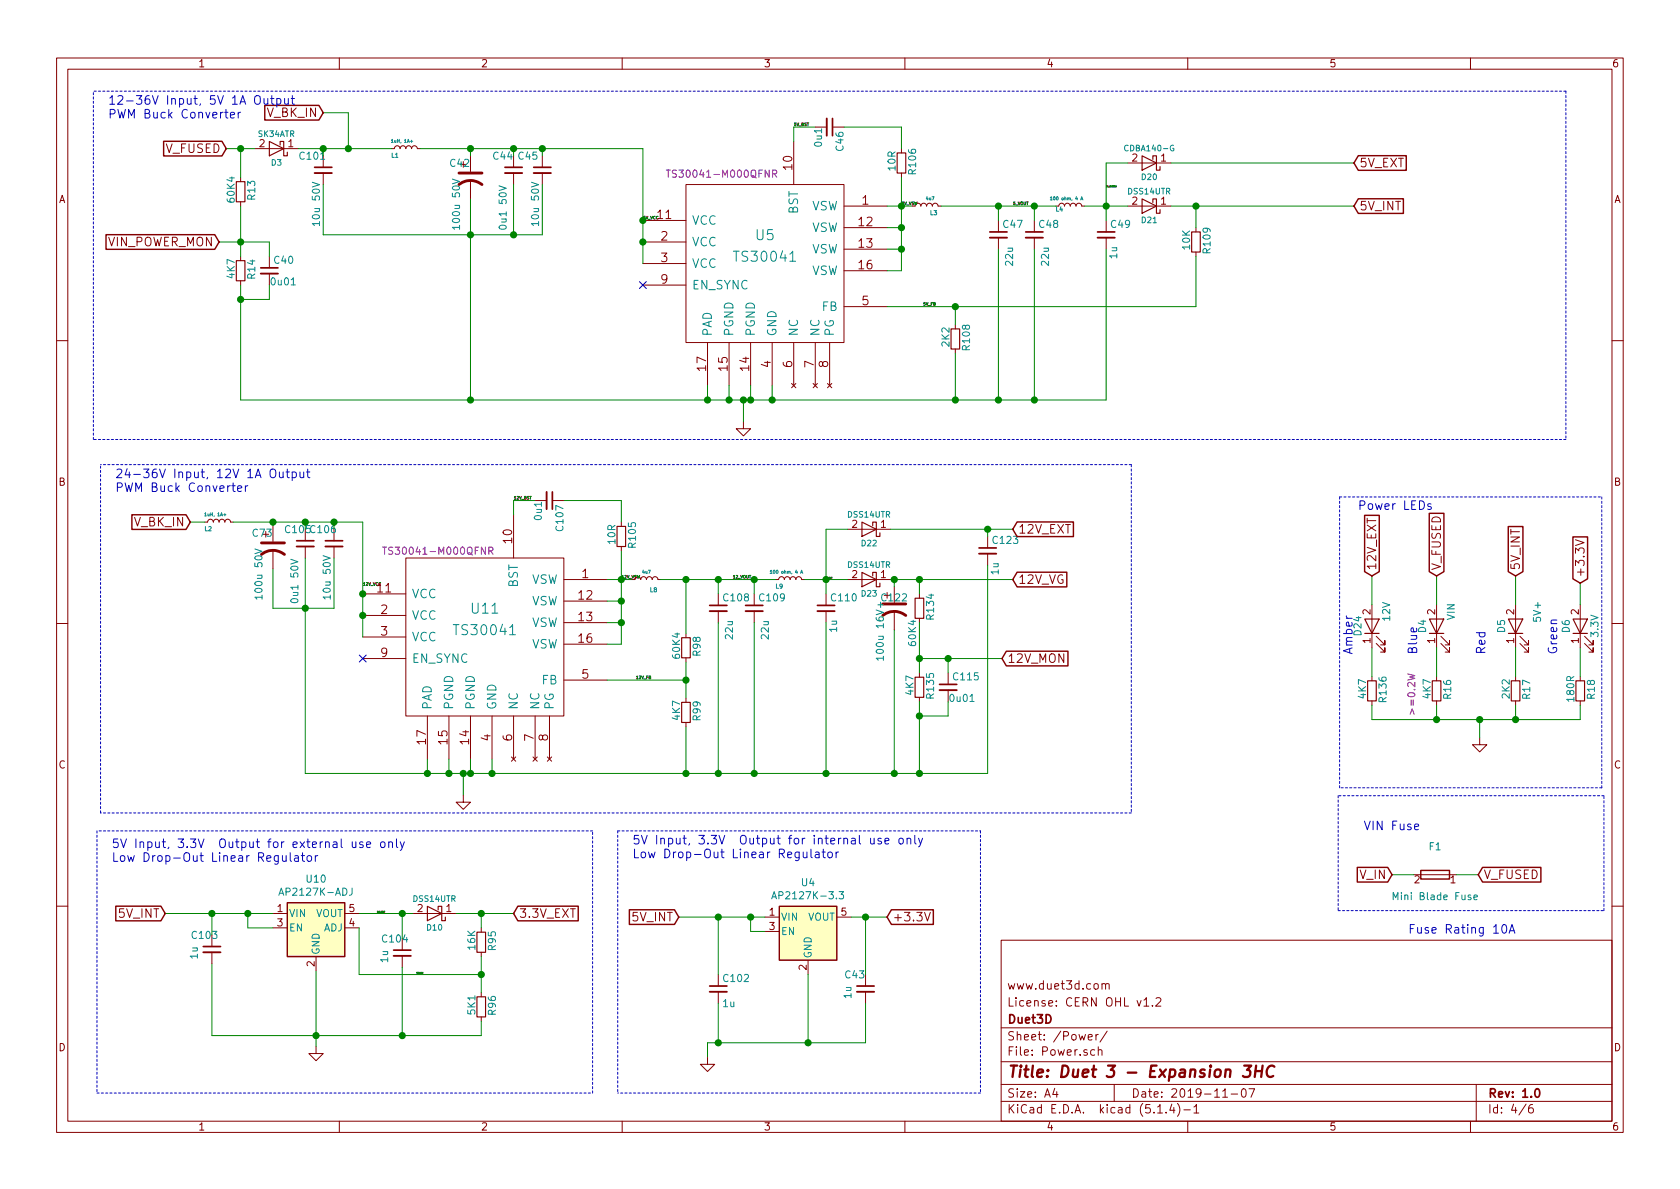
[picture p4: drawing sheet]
EESchema Schematic File Version 4
EELAYER 30 0
EELAYER END
$Descr A4 11693 8268
encoding utf-8
Sheet 4 6
Title "Duet 3 - Expansion 3HC"
Date "2019-11-07"
Rev "1.0"
Comp "Duet3D"
Comment1 "www.duet3d.com"
Comment2 "(c) Duet3D"
Comment3 "See License here https://github.com/Duet3D/Duet3-Expansion-3HC/blob/master/LICENSE"
Comment4 ""
$EndDescr
Text GLabel 10290 6080 2    60   Input ~ 0
V_FUSED
Text GLabel 9690 6080 0    60   Input ~ 0
V_IN
$Comp
L Device:Fuse F1
U 1 1
P 9990 6080
F 0 "F1" V 9793 6080 50  0000 C CNN
F 1 "Mini Blade Fuse" V 10140 6080 50  0000 C CNN
F 2 "complib:MCCQ-122-minibladefuseholder" V 9920 6080 50  0001 C CNN
F 3 "~" H 9990 6080 50  0001 C CNN
F 4 "10A Fuse" H 9990 6080 50  0001 C CNN "Part Number"
	1    9990 6080
	0    1    1    0   
$EndComp
Wire Wire Line
	9690 6080 9840 6080
Wire Wire Line
	10140 6080 10290 6080
Text Notes 9490 5780 0    60   ~ 0
VIN Fuse
$Comp
L Device:LED D6
U 1 1
P 11000 4350
F 0 "D6" H 11000 4450 50  0000 C CNN
F 1 "3.3V" H 11000 4250 50  0000 C CNN
F 2 "LED_SMD:LED_0603_1608Metric" H 11000 4350 60  0001 C CNN
F 3 "" H 11000 4350 60  0001 C CNN
F 4 " " H 11000 4350 50  0001 C CNN "Part Number"
	1    11000 4350
	0    -1   -1   0   
$EndComp
$Comp
L Device:LED D5
U 1 1
P 10550 4350
F 0 "D5" H 10550 4450 50  0000 C CNN
F 1 "5V+" H 10650 4200 50  0000 C CNN
F 2 "LED_SMD:LED_0603_1608Metric" H 10550 4350 60  0001 C CNN
F 3 "" H 10550 4350 60  0001 C CNN
F 4 " " H 10550 4350 50  0001 C CNN "Part Number"
	1    10550 4350
	0    -1   -1   0   
$EndComp
$Comp
L power:GND #PWR038
U 1 1
P 10300 5125
F 0 "#PWR038" H 10300 5125 30  0001 C CNN
F 1 "GND" H 10300 5055 30  0001 C CNN
F 2 "" H 10300 5125 60  0001 C CNN
F 3 "" H 10300 5125 60  0001 C CNN
	1    10300 5125
	1    0    0    -1  
$EndComp
$Comp
L Device:LED D4
U 1 1
P 10000 4350
F 0 "D4" H 10000 4450 50  0000 C CNN
F 1 "VIN" H 10100 4250 50  0000 C CNN
F 2 "LED_SMD:LED_0603_1608Metric" H 10000 4350 60  0001 C CNN
F 3 "" H 10000 4350 60  0001 C CNN
F 4 " " H 10000 4350 50  0001 C CNN "Part Number"
	1    10000 4350
	0    -1   -1   0   
$EndComp
$Comp
L Device:D_Schottky D3
U 1 1
P 1925 1025
F 0 "D3" H 1925 1125 40  0000 C CNN
F 1 "SK34ATR" H 1925 925 40  0000 C CNN
F 2 "Diode_SMD:D_SMA" H 1925 1025 60  0001 C CNN
F 3 "" H 1875 1175 35  0000 C CNN
F 4 "SK34ATR or similar SMA footprint" H 1925 1025 50  0001 C CNN "Part Number"
F 5 " 1A+ 40V+" H 1925 1025 50  0001 C CNN "Rating"
	1    1925 1025
	-1   0    0    1   
$EndComp
Text Notes 4400 5975 0    60   ~ 0
5V Input, 3.3V  Output for internal use only\nLow Drop-Out Linear Regulator
Text GLabel 6175 6375 2    60   Input ~ 0
+3.3V
Text GLabel 4725 6375 0    60   Input ~ 0
5V_INT
$Comp
L power:GND #PWR036
U 1 1
P 4925 7350
F 0 "#PWR036" H 4925 7350 30  0001 C CNN
F 1 "GND" H 4925 7280 30  0001 C CNN
F 2 "" H 4925 7350 60  0001 C CNN
F 3 "" H 4925 7350 60  0001 C CNN
	1    4925 7350
	1    0    0    -1  
$EndComp
Text Notes 9450 3550 0    60   ~ 0
Power LEDs
Text GLabel 11000 4050 1    60   Input ~ 0
+3.3V
Text GLabel 10550 4000 1    60   Input ~ 0
5V_INT
Text Notes 9875 4550 1    60   ~ 0
Blue
Text Notes 10350 4550 1    60   ~ 0
Red
Text Notes 10850 4550 1    60   ~ 0
Green
$Comp
L Device:C_Small C46
U 1 1
P 5775 875
F 0 "C46" H 5800 950 50  0000 L CNN
F 1 "0u1" H 5775 800 50  0000 L CNN
F 2 "Capacitor_SMD:C_0402_1005Metric_Wbry" H 5775 875 60  0001 C CNN
F 3 "~" H 5775 875 60  0000 C CNN
F 4 " " H 5775 875 50  0001 C CNN "Part Number"
	1    5775 875 
	0    1    1    0   
$EndComp
$Comp
L Device:C_Small C47
U 1 1
P 6950 1625
F 0 "C47" H 6975 1700 50  0000 L CNN
F 1 "22u" V 7025 1400 50  0000 L CNN
F 2 "Capacitor_SMD:C_0805_2012Metric" H 6950 1625 60  0001 C CNN
F 3 "" H 6950 1625 60  0001 C CNN
F 4 "GRM21BR61E226ME44L" H 6950 1625 50  0001 C CNN "Part Number"
F 5 "25V" H 6950 1625 50  0001 C CNN "Rating"
	1    6950 1625
	1    0    0    -1  
$EndComp
$Comp
L Device:C_Small C48
U 1 1
P 7200 1625
F 0 "C48" H 7225 1700 50  0000 L CNN
F 1 "22u" V 7275 1400 50  0000 L CNN
F 2 "Capacitor_SMD:C_0805_2012Metric" H 7200 1625 60  0001 C CNN
F 3 "" H 7200 1625 60  0001 C CNN
F 4 "GRM21BR61E226ME44L" H 7200 1625 50  0001 C CNN "Part Number"
F 5 "25V" H 7200 1625 50  0001 C CNN "Rating"
	1    7200 1625
	1    0    0    -1  
$EndComp
$Comp
L Device:R_Small R16
U 1 1
P 10000 4800
F 0 "R16" V 10075 4808 50  0000 C CNN
F 1 "4K7" V 9932 4812 50  0000 C CNN
F 2 "Resistor_SMD:R_0603_1608Metric_Wbry" H 10000 4800 60  0001 C CNN
F 3 "" H 10000 4800 60  0001 C CNN
F 4 " CRGH0603F4K7" H 10000 4800 50  0001 C CNN "Part Number"
F 5 ">=0.2W" V 9825 4775 50  0000 C CNN "Rating"
	1    10000 4800
	1    0    0    -1  
$EndComp
$Comp
L Device:R_Small R17
U 1 1
P 10550 4800
F 0 "R17" V 10625 4808 50  0000 C CNN
F 1 "2K2" V 10482 4812 50  0000 C CNN
F 2 "Resistor_SMD:R_0402_1005Metric_Wbry" H 10550 4800 60  0001 C CNN
F 3 "~" H 10550 4800 60  0000 C CNN
F 4 " " H 10550 4800 50  0001 C CNN "Part Number"
	1    10550 4800
	1    0    0    -1  
$EndComp
$Comp
L Device:R_Small R18
U 1 1
P 11000 4800
F 0 "R18" V 11075 4808 50  0000 C CNN
F 1 "180R" V 10932 4812 50  0000 C CNN
F 2 "Resistor_SMD:R_0402_1005Metric_Wbry" H 11000 4800 60  0001 C CNN
F 3 "~" H 11000 4800 60  0000 C CNN
F 4 " " H 11000 4800 50  0001 C CNN "Part Number"
	1    11000 4800
	1    0    0    -1  
$EndComp
$Comp
L Device:C_Small C45
U 1 1
P 3775 1175
F 0 "C45" H 3600 1275 50  0000 L CNN
F 1 "10u 50V" V 3725 775 50  0000 L CNN
F 2 "Capacitor_SMD:C_1206_3216Metric" H 3775 1175 60  0001 C CNN
F 3 "GRM31CR6YA106KA12L" H 3775 1175 60  0001 C CNN
F 4 " " H 3775 1175 50  0001 C CNN "Part Number"
	1    3775 1175
	1    0    0    -1  
$EndComp
$Comp
L Device:R_Small R13
U 1 1
P 1675 1325
F 0 "R13" V 1750 1333 50  0000 C CNN
F 1 "60K4" V 1607 1337 50  0000 C CNN
F 2 "Resistor_SMD:R_0402_1005Metric_Wbry" H 1675 1325 60  0001 C CNN
F 3 "~" H 1675 1325 60  0000 C CNN
F 4 " " H 1675 1325 50  0001 C CNN "Part Number"
	1    1675 1325
	1    0    0    -1  
$EndComp
$Comp
L Device:R_Small R14
U 1 1
P 1675 1875
F 0 "R14" V 1750 1883 50  0000 C CNN
F 1 "4K7" V 1607 1887 50  0000 C CNN
F 2 "Resistor_SMD:R_0603_1608Metric_Wbry" H 1675 1875 60  0001 C CNN
F 3 "~" H 1675 1875 60  0000 C CNN
F 4 " " H 1675 1875 50  0001 C CNN "Part Number"
	1    1675 1875
	1    0    0    -1  
$EndComp
$Comp
L Device:C_Small C40
U 1 1
P 1875 1875
F 0 "C40" H 1900 1950 50  0000 L CNN
F 1 "0u01" H 1875 1800 50  0000 L CNN
F 2 "Capacitor_SMD:C_0402_1005Metric_Wbry" H 1875 1875 60  0001 C CNN
F 3 "~" H 1875 1875 60  0000 C CNN
F 4 " " H 1875 1875 50  0001 C CNN "Part Number"
	1    1875 1875
	1    0    0    -1  
$EndComp
Wire Wire Line
	4925 7250 4925 7350
Wire Notes Line
	4300 5775 6825 5775
Connection ~ 6025 6375
Connection ~ 5625 7250
Wire Notes Line
	4300 5775 4300 7600
Wire Wire Line
	6025 6375 6025 6775
Wire Notes Line
	6825 5775 6825 7600
Wire Wire Line
	4725 6375 5000 6375
Wire Notes Line
	6825 7600 4300 7600
Wire Wire Line
	5925 6375 6025 6375
Wire Notes Line
	11150 5475 9325 5475
Wire Notes Line
	11150 5475 11150 3450
Wire Notes Line
	9325 5475 9325 3450
Wire Notes Line
	9325 3450 11150 3450
Wire Wire Line
	6025 7250 6025 6975
Wire Wire Line
	10000 4000 10000 4200
Wire Wire Line
	10550 4000 10550 4200
Wire Wire Line
	11000 4050 11000 4200
Wire Wire Line
	10000 5000 10300 5000
Wire Wire Line
	10300 5000 10300 5125
Connection ~ 10300 5000
Connection ~ 10550 5000
Wire Wire Line
	11000 5000 11000 4900
Wire Wire Line
	10550 5000 10550 4900
Wire Wire Line
	10000 5000 10000 4900
$Comp
L Device:L_Small L1
U 1 1
P 2825 1025
F 0 "L1" V 2775 1100 30  0000 C CNN
F 1 "1uH, 1A+" V 2875 1050 22  0000 C CNN
F 2 "Inductor_SMD:L_1008_2512Metric" H 2825 1025 60  0001 C CNN
F 3 "" H 2825 975 35  0001 C CNN
F 4 "MGV2520101R0M-10  or similar 1008 footprint" H 2825 1025 50  0001 C CNN "Part Number"
	1    2825 1025
	0    -1   -1   0   
$EndComp
$Comp
L Device:L_Small L4
U 1 1
P 7450 1425
F 0 "L4" V 7425 1500 30  0000 C CNN
F 1 "100 ohm, 4 A" V 7500 1450 22  0000 C CNN
F 2 "Inductor_SMD:L_0805_2012Metric" H 7450 1425 60  0001 C CNN
F 3 "" H 7450 1425 60  0000 C CNN
F 4 "MPZ2012S101A or similar" H 7450 1425 50  0001 C CNN "Part Number"
	1    7450 1425
	0    -1   -1   0   
$EndComp
Text Notes 750  825  0    60   ~ 0
12-36V Input, 5V 1A Output\nPWM Buck Converter\n
Text GLabel 1575 1025 0    60   Input ~ 0
V_FUSED
Text GLabel 9425 1425 2    60   Input ~ 0
5V_INT
$Comp
L power:GND #PWR037
U 1 1
P 5175 2925
F 0 "#PWR037" H 5175 2925 30  0001 C CNN
F 1 "GND" H 5175 2855 30  0001 C CNN
F 2 "" H 5175 2925 60  0001 C CNN
F 3 "" H 5175 2925 60  0001 C CNN
	1    5175 2925
	1    0    0    -1  
$EndComp
$Comp
L Device:L_Small L3
U 1 1
P 6450 1425
F 0 "L3" V 6400 1475 30  0000 C CNN
F 1 "4u7" V 6500 1450 22  0000 C CNN
F 2 "Inductor_SMD:L_Taiyo-Yuden_NR-50xx" H 6450 1425 60  0001 C CNN
F 3 "" H 6400 1275 35  0001 C CNN
F 4 "NRS5024T4R7MMGJ or similar" H 6450 1425 50  0001 C CNN "Part Number"
	1    6450 1425
	0    1    -1   0   
$EndComp
Wire Notes Line
	10900 625  650  625 
Wire Notes Line
	10900 625  10900 3050
Wire Notes Line
	10900 3050 650  3050
Wire Notes Line
	650  3050 650  625 
Text GLabel 1525 1675 0    60   Input ~ 0
VIN_POWER_MON
Wire Wire Line
	6025 6375 6175 6375
Wire Wire Line
	5625 7250 6025 7250
Wire Wire Line
	10300 5000 10550 5000
Wire Wire Line
	10550 5000 11000 5000
Wire Notes Line
	9315 5530 9315 6330
Wire Notes Line
	9315 6330 11165 6330
Wire Notes Line
	11165 6330 11165 5530
Wire Notes Line
	11165 5530 9315 5530
$Comp
L Device:C_Small C44
U 1 1
P 3575 1175
F 0 "C44" H 3425 1275 50  0000 L CNN
F 1 "0u1 50V" V 3500 750 50  0000 L CNN
F 2 "Capacitor_SMD:C_0603_1608Metric_Wbry" H 3575 1175 60  0001 C CNN
F 3 "e.g EEEFT1V101AP" H 3575 1175 60  0001 C CNN
F 4 " " H 3575 1175 50  0001 C CNN "Part Number"
	1    3575 1175
	1    0    0    -1  
$EndComp
$Comp
L Device:C_Small C49
U 1 1
P 7700 1625
F 0 "C49" H 7725 1700 50  0000 L CNN
F 1 "1u" V 7750 1450 50  0000 L CNN
F 2 "Capacitor_SMD:C_0603_1608Metric_Wbry" H 7700 1625 60  0001 C CNN
F 3 "CL10A105KB8NNNC or equivalent" H 7700 1625 60  0001 C CNN
	1    7700 1625
	1    0    0    -1  
$EndComp
Text GLabel 10000 4000 1    60   Input ~ 0
V_FUSED
$Comp
L Duet3:TS30042 U5
U 1 1
P 5325 1825
F 0 "U5" H 5325 2025 70  0000 C CNN
F 1 "TS30041" H 5325 1875 70  0000 C CNN
F 2 "Package_DFN_QFN:QFN-16-1EP_3x3mm_P0.5mm_EP1.8x1.8mm" H 5325 1825 60  0001 C CNN
F 3 "" H 5325 1825 60  0000 C CNN
F 4 "TS30041-M000QFNR" H 5025 2450 50  0000 C CNN "Part Number"
F 5 "5V 1A" H 5325 1825 50  0001 C CNN "Rating"
	1    5325 1825
	1    0    0    -1  
$EndComp
Wire Wire Line
	5525 975  5525 875 
Wire Wire Line
	5525 875  5675 875 
Wire Wire Line
	6175 1875 6275 1875
Wire Wire Line
	6275 1875 6275 1725
Wire Wire Line
	6275 1425 6175 1425
Wire Wire Line
	6175 1575 6275 1575
Connection ~ 6275 1575
Wire Wire Line
	6275 1575 6275 1425
Wire Wire Line
	6175 1725 6275 1725
Connection ~ 6275 1725
Wire Wire Line
	6275 1725 6275 1575
Wire Wire Line
	6275 875  5875 875 
Connection ~ 6275 1425
Wire Wire Line
	6350 1425 6275 1425
Wire Wire Line
	6950 1525 6950 1425
Connection ~ 6950 1425
Wire Wire Line
	7200 1525 7200 1425
Connection ~ 7200 1425
Wire Wire Line
	7200 1425 6950 1425
Wire Wire Line
	5375 2675 5375 2775
Wire Wire Line
	5375 2775 6650 2775
Wire Wire Line
	6950 1725 6950 2775
Wire Wire Line
	6950 2775 7200 2775
Wire Wire Line
	7200 2775 7200 1725
Connection ~ 6950 2775
Wire Wire Line
	7200 2775 7700 2775
Wire Wire Line
	7700 2775 7700 1725
Connection ~ 7200 2775
Wire Wire Line
	7700 1525 7700 1425
Wire Wire Line
	7700 1425 7550 1425
Wire Wire Line
	5375 2775 5225 2775
Wire Wire Line
	5225 2775 5225 2675
Connection ~ 5375 2775
Wire Wire Line
	5225 2775 5175 2775
Wire Wire Line
	5075 2775 5075 2675
Connection ~ 5225 2775
Wire Wire Line
	5075 2775 4925 2775
Wire Wire Line
	4925 2775 4925 2675
Connection ~ 5075 2775
Connection ~ 4925 2775
Wire Wire Line
	5175 2925 5175 2775
Connection ~ 5175 2775
Wire Wire Line
	5175 2775 5075 2775
Wire Wire Line
	4475 1825 4475 1675
Wire Wire Line
	4475 1675 4475 1525
Connection ~ 4475 1675
Wire Wire Line
	4475 1525 4475 1025
Connection ~ 4475 1525
Wire Wire Line
	3775 1075 3775 1025
Wire Wire Line
	3775 1025 3575 1025
Wire Wire Line
	3575 1075 3575 1025
Connection ~ 3575 1025
Wire Wire Line
	3575 1025 3275 1025
Wire Wire Line
	3775 1275 3775 1625
Wire Wire Line
	3775 1625 3575 1625
Wire Wire Line
	3275 1625 3275 2775
Wire Wire Line
	3575 1275 3575 1625
Connection ~ 3575 1625
Wire Wire Line
	3575 1625 3275 1625
Wire Wire Line
	1575 1025 1675 1025
Connection ~ 1675 1025
Wire Wire Line
	2250 1075 2250 1025
Connection ~ 2250 1025
Wire Wire Line
	2250 1025 2425 1025
Connection ~ 3275 1625
Wire Wire Line
	2250 1275 2250 1625
Wire Wire Line
	2250 1625 3275 1625
Wire Wire Line
	1675 1675 1875 1675
Wire Wire Line
	1875 1675 1875 1775
Connection ~ 1675 1675
Wire Wire Line
	1875 1975 1875 2075
Wire Wire Line
	1875 2075 1675 2075
Wire Wire Line
	1675 2075 1675 2775
Wire Wire Line
	1675 2775 3275 2775
Connection ~ 3275 2775
Wire Wire Line
	1675 1675 1525 1675
Text Notes 9800 6500 0    60   ~ 0
Fuse Rating 10A\n
Wire Wire Line
	7200 1425 7350 1425
Text Label 6275 1425 0    20   ~ 0
5V_VSW
Text Label 7050 1425 0    20   ~ 0
5_VOUT
Text Label 4475 1525 0    20   ~ 0
5V_VCC
Text Label 5525 875  0    20   ~ 0
5V_BST
$Comp
L Device:C_Small C101
U 1 1
P 2250 1175
F 0 "C101" H 2075 1275 50  0000 L CNN
F 1 "10u 50V" V 2200 775 50  0000 L CNN
F 2 "Capacitor_SMD:C_1206_3216Metric" H 2250 1175 60  0001 C CNN
F 3 "GRM31CR6YA106KA12L" H 2250 1175 60  0001 C CNN
F 4 " " H 2250 1175 50  0001 C CNN "Part Number"
	1    2250 1175
	1    0    0    -1  
$EndComp
$Comp
L Device:CP1 C42
U 1 1
P 3275 1225
F 0 "C42" H 3125 1325 50  0000 L CNN
F 1 "100u 50V" V 3175 850 50  0000 L CNN
F 2 "Capacitor_SMD:CP_Elec_6.3x7.7" H 3275 1225 60  0001 C CNN
F 3 "" H 3275 1225 60  0000 C CNN
F 4 " " H 3275 1225 50  0001 C CNN "Part Number"
	1    3275 1225
	1    0    0    -1  
$EndComp
Wire Wire Line
	3275 1075 3275 1025
Connection ~ 3275 1025
Wire Wire Line
	3275 1025 2925 1025
$Comp
L Regulator_Linear:AP2127K-ADJ U10
U 1 1
P 2200 6450
F 0 "U10" H 2200 6792 50  0000 C CNN
F 1 "AP2127K-ADJ" H 2200 6701 50  0000 C CNN
F 2 "Package_TO_SOT_SMD:SOT-23-5" H 2200 6775 50  0001 C CNN
F 3 "https://www.diodes.com/assets/Datasheets/AP2127.pdf" H 2200 6550 50  0001 C CNN
F 4 "AP2127K-ADJ" H 2200 6450 50  0001 C CNN "Part Number"
	1    2200 6450
	1    0    0    -1  
$EndComp
Text GLabel 1150 6350 0    60   Input ~ 0
5V_INT
$Comp
L Device:C_Small C103
U 1 1
P 1475 6600
F 0 "C103" H 1325 6700 50  0000 L CNN
F 1 "1u" V 1350 6525 50  0000 L CNN
F 2 "Capacitor_SMD:C_0603_1608Metric_Wbry" H 1475 6600 60  0001 C CNN
F 3 "" H 1475 6600 60  0001 C CNN
F 4 "CL10A105KB8NNNC or equivalent" H 1475 6600 50  0001 C CNN "Part Number"
F 5 "16V or greater" H 1475 6600 50  0001 C CNN "Rating"
	1    1475 6600
	1    0    0    -1  
$EndComp
$Comp
L power:GND #PWR076
U 1 1
P 2200 7275
F 0 "#PWR076" H 2200 7275 30  0001 C CNN
F 1 "GND" H 2200 7205 30  0001 C CNN
F 2 "" H 2200 7275 60  0001 C CNN
F 3 "" H 2200 7275 60  0001 C CNN
	1    2200 7275
	1    0    0    -1  
$EndComp
Wire Wire Line
	2200 7275 2200 7200
$Comp
L Device:C_Small C104
U 1 1
P 2800 6625
F 0 "C104" H 2650 6725 50  0000 L CNN
F 1 "1u" V 2675 6550 50  0000 L CNN
F 2 "Capacitor_SMD:C_0603_1608Metric_Wbry" H 2800 6625 60  0001 C CNN
F 3 "" H 2800 6625 60  0001 C CNN
F 4 "CL10A105KB8NNNC or equivalent" H 2800 6625 50  0001 C CNN "Part Number"
F 5 "16V or greater" H 2800 6625 50  0001 C CNN "Rating"
	1    2800 6625
	1    0    0    -1  
$EndComp
Wire Wire Line
	2800 6725 2800 7200
Connection ~ 2200 7200
Wire Wire Line
	2200 7200 2200 6750
Wire Wire Line
	1475 6700 1475 7200
Wire Wire Line
	1475 7200 2200 7200
Wire Wire Line
	1475 6500 1475 6350
Wire Wire Line
	1475 6350 1725 6350
Wire Wire Line
	1475 6350 1150 6350
Connection ~ 1475 6350
Wire Wire Line
	1900 6450 1725 6450
Wire Wire Line
	1725 6450 1725 6350
Connection ~ 1725 6350
Wire Wire Line
	1725 6350 1900 6350
Wire Wire Line
	2075 1025 2250 1025
Wire Wire Line
	2500 6350 2800 6350
Wire Wire Line
	2800 6350 2800 6525
Wire Wire Line
	2875 6350 2800 6350
Connection ~ 2800 6350
$Comp
L Device:R_Small R95
U 1 1
P 3350 6550
F 0 "R95" V 3425 6558 50  0000 C CNN
F 1 "16K" V 3282 6562 50  0000 C CNN
F 2 "Resistor_SMD:R_0402_1005Metric_Wbry" H 3350 6550 60  0001 C CNN
F 3 "~" H 3350 6550 60  0000 C CNN
F 4 " " H 3350 6550 50  0001 C CNN "Part Number"
	1    3350 6550
	1    0    0    -1  
$EndComp
$Comp
L Device:R_Small R96
U 1 1
P 3350 7000
F 0 "R96" V 3425 7008 50  0000 C CNN
F 1 "5K1" V 3282 7012 50  0000 C CNN
F 2 "Resistor_SMD:R_0402_1005Metric_Wbry" H 3350 7000 60  0001 C CNN
F 3 "~" H 3350 7000 60  0000 C CNN
F 4 " " H 3350 7000 50  0001 C CNN "Part Number"
	1    3350 7000
	1    0    0    -1  
$EndComp
Wire Wire Line
	3350 7200 2800 7200
Connection ~ 2800 7200
Wire Wire Line
	2200 7200 2800 7200
Wire Wire Line
	2500 6450 2500 6775
Wire Wire Line
	2500 6775 3350 6775
Connection ~ 3350 6775
Text GLabel 3575 6350 2    60   Input ~ 0
3.3V_EXT
$Comp
L Device:C_Small C102
U 1 1
P 5000 6875
F 0 "C102" H 5025 6950 50  0000 L CNN
F 1 "1u" H 5025 6775 50  0000 L CNN
F 2 "Capacitor_SMD:C_0603_1608Metric_Wbry" H 5000 6875 60  0001 C CNN
F 3 "" H 5000 6875 60  0001 C CNN
F 4 "CL10A105KB8NNNC or equivalent" H 5000 6875 50  0001 C CNN "Part Number"
F 5 "16V or higher" H 5000 6875 50  0001 C CNN "Rating"
	1    5000 6875
	1    0    0    -1  
$EndComp
Connection ~ 5000 6375
Wire Wire Line
	5000 6375 5225 6375
Wire Wire Line
	5000 6375 5000 6775
Wire Wire Line
	5000 6975 5000 7250
Connection ~ 5000 7250
Wire Notes Line
	675  5775 675  7600
Wire Notes Line
	675  7600 4125 7600
Wire Notes Line
	4125 7600 4125 5775
Wire Notes Line
	4125 5775 675  5775
Text Notes 775  6000 0    60   ~ 0
5V Input, 3.3V  Output for external use only\nLow Drop-Out Linear Regulator
Text GLabel 9425 1125 2    60   Input ~ 0
5V_EXT
$Comp
L Device:D_Schottky D20
U 1 1
P 8000 1125
F 0 "D20" H 8000 1225 40  0000 C CNN
F 1 "CDBA140-G" H 8000 1025 40  0000 C CNN
F 2 "Diode_SMD:D_SMA" H 8000 1125 60  0001 C CNN
F 3 "https://www.digikey.co.uk/product-detail/en/comchip-technology/CDBA140-G/641-1015-2-ND/1121047" H 7950 1275 35  0001 C CNN
F 4 " CDBA140-G or similar SMA footprint e.g.SK34ATR " H 8000 1125 50  0001 C CNN "Part Number"
F 5 " 1A+ 40V+" H 8000 1125 50  0001 C CNN "Rating"
	1    8000 1125
	-1   0    0    1   
$EndComp
$Comp
L Device:D_Schottky D21
U 1 1
P 8000 1425
F 0 "D21" H 8000 1525 40  0000 C CNN
F 1 "DSS14UTR" H 8000 1325 40  0000 C CNN
F 2 "Diode_SMD:D_SOD-123F" H 8000 1425 60  0001 C CNN
F 3 "https://www.digikey.co.uk/product-detail/en/smc-diode-solutions/DSS14UTR/1655-1927-2-ND/8341859" H 7950 1575 35  0001 C CNN
F 4 "DSS14UTR or RB162MM-40TR or similar" H 8000 1425 50  0001 C CNN "Part Number"
F 5 " 1A,40V" H 8000 1425 50  0001 C CNN "Rating"
	1    8000 1425
	-1   0    0    1   
$EndComp
Wire Wire Line
	7700 1425 7850 1425
Connection ~ 7700 1425
Wire Wire Line
	7700 1425 7700 1125
Wire Wire Line
	7700 1125 7850 1125
Wire Wire Line
	9425 1425 8325 1425
Text Label 2900 6775 0    8    ~ 0
3.3_ADJ
Text Label 2625 6350 0    8    ~ 0
3.3_VOUT
Text Label 7700 1300 0    8    ~ 0
5V_COMMON
Wire Wire Line
	1675 1025 1775 1025
$Comp
L Device:C_Small C107
U 1 1
P 3825 3475
F 0 "C107" H 3850 3550 50  0000 L CNN
F 1 "0u1" H 3825 3400 50  0000 L CNN
F 2 "Capacitor_SMD:C_0402_1005Metric_Wbry" H 3825 3475 60  0001 C CNN
F 3 "~" H 3825 3475 60  0000 C CNN
F 4 " " H 3825 3475 50  0001 C CNN "Part Number"
	1    3825 3475
	0    1    1    0   
$EndComp
$Comp
L Device:C_Small C106
U 1 1
P 2325 3775
F 0 "C106" H 2150 3875 50  0000 L CNN
F 1 "10u 50V" V 2275 3375 50  0000 L CNN
F 2 "Capacitor_SMD:C_1206_3216Metric" H 2325 3775 60  0001 C CNN
F 3 "GRM31CR6YA106KA12L" H 2325 3775 60  0001 C CNN
F 4 " " H 2325 3775 50  0001 C CNN "Part Number"
	1    2325 3775
	1    0    0    -1  
$EndComp
$Comp
L Device:L_Small L9
U 1 1
P 5500 4025
F 0 "L9" V 5450 4100 30  0000 C CNN
F 1 "100 ohm, 4 A" V 5550 4050 22  0000 C CNN
F 2 "Inductor_SMD:L_0805_2012Metric" H 5500 4025 60  0001 C CNN
F 3 "" H 5500 4025 60  0000 C CNN
F 4 "MPZ2012S101A or similar" H 5500 4025 50  0001 C CNN "Part Number"
	1    5500 4025
	0    -1   -1   0   
$EndComp
Text Notes 800  3425 0    60   ~ 0
24-36V Input, 12V 1A Output\nPWM Buck Converter\n
Text GLabel 7050 3675 2    60   Input ~ 0
12V_EXT
$Comp
L power:GND #PWR078
U 1 1
P 3225 5525
F 0 "#PWR078" H 3225 5525 30  0001 C CNN
F 1 "GND" H 3225 5455 30  0001 C CNN
F 2 "" H 3225 5525 60  0001 C CNN
F 3 "" H 3225 5525 60  0001 C CNN
	1    3225 5525
	1    0    0    -1  
$EndComp
$Comp
L Device:L_Small L8
U 1 1
P 4500 4025
F 0 "L8" V 4425 4075 30  0000 C CNN
F 1 "4u7" V 4550 4025 22  0000 C CNN
F 2 "Inductor_SMD:L_Taiyo-Yuden_NR-50xx" H 4500 4025 60  0001 C CNN
F 3 "" H 4450 3875 35  0001 C CNN
F 4 "NRS5024T4R7MMGJ or similar" H 4500 4025 50  0001 C CNN "Part Number"
	1    4500 4025
	0    1    -1   0   
$EndComp
Wire Notes Line
	7875 3225 700  3225
Wire Notes Line
	7875 3225 7875 5650
Wire Notes Line
	7875 5650 700  5650
Wire Notes Line
	700  5650 700  3225
$Comp
L Device:C_Small C105
U 1 1
P 2125 3775
F 0 "C105" H 1975 3875 50  0000 L CNN
F 1 "0u1 50V" V 2050 3350 50  0000 L CNN
F 2 "Capacitor_SMD:C_0603_1608Metric_Wbry" H 2125 3775 60  0001 C CNN
F 3 "e.g EEEFT1V101AP" H 2125 3775 60  0001 C CNN
F 4 " " H 2125 3775 50  0001 C CNN "Part Number"
	1    2125 3775
	1    0    0    -1  
$EndComp
$Comp
L Device:C_Small C110
U 1 1
P 5750 4225
F 0 "C110" H 5775 4300 50  0000 L CNN
F 1 "1u" V 5800 4050 50  0000 L CNN
F 2 "Capacitor_SMD:C_0603_1608Metric_Wbry" H 5750 4225 60  0001 C CNN
F 3 "GRM31CR6YA106KA12L" H 5750 4225 60  0001 C CNN
F 4 "CL10A105KB8NNNC or equivalent" H 5750 4225 50  0001 C CNN "Part Number"
F 5 "35V +" H 5750 4225 50  0001 C CNN "Rating"
	1    5750 4225
	1    0    0    -1  
$EndComp
$Comp
L Duet3:TS30042 U11
U 1 1
P 3375 4425
F 0 "U11" H 3375 4625 70  0000 C CNN
F 1 "TS30041" H 3375 4475 70  0000 C CNN
F 2 "Package_DFN_QFN:QFN-16-1EP_3x3mm_P0.5mm_EP1.8x1.8mm" H 3375 4425 60  0001 C CNN
F 3 "" H 3375 4425 60  0000 C CNN
F 4 "TS30041-M000QFNR" H 3050 5025 50  0000 C CNN "Part Number"
F 5 "Adj (set to 12V) 1A" H 3375 4425 50  0001 C CNN "Rating"
	1    3375 4425
	1    0    0    -1  
$EndComp
Wire Wire Line
	3575 3575 3575 3475
Wire Wire Line
	3575 3475 3725 3475
Wire Wire Line
	4225 4475 4325 4475
Wire Wire Line
	4325 4475 4325 4325
Wire Wire Line
	4325 4025 4225 4025
Wire Wire Line
	4225 4175 4325 4175
Connection ~ 4325 4175
Wire Wire Line
	4325 4175 4325 4025
Wire Wire Line
	4225 4325 4325 4325
Connection ~ 4325 4325
Wire Wire Line
	4325 4325 4325 4175
Wire Wire Line
	4325 3475 3925 3475
Connection ~ 4325 4025
Wire Wire Line
	4400 4025 4325 4025
Wire Wire Line
	5000 4125 5000 4025
Connection ~ 5000 4025
Wire Wire Line
	5250 4125 5250 4025
Connection ~ 5250 4025
Wire Wire Line
	5250 4025 5000 4025
Wire Wire Line
	3425 5275 3425 5375
Wire Wire Line
	3425 5375 4775 5375
Wire Wire Line
	5000 4325 5000 5375
Wire Wire Line
	5000 5375 5250 5375
Wire Wire Line
	5250 5375 5250 4325
Connection ~ 5000 5375
Wire Wire Line
	5250 5375 5750 5375
Wire Wire Line
	5750 5375 5750 4325
Connection ~ 5250 5375
Wire Wire Line
	5750 4125 5750 4025
Wire Wire Line
	5750 4025 5600 4025
Wire Wire Line
	3425 5375 3275 5375
Wire Wire Line
	3275 5375 3275 5275
Connection ~ 3425 5375
Wire Wire Line
	3275 5375 3225 5375
Wire Wire Line
	3125 5375 3125 5275
Connection ~ 3275 5375
Wire Wire Line
	3125 5375 2975 5375
Wire Wire Line
	2975 5375 2975 5275
Connection ~ 3125 5375
Connection ~ 2975 5375
Wire Wire Line
	3225 5525 3225 5375
Connection ~ 3225 5375
Wire Wire Line
	3225 5375 3125 5375
Wire Wire Line
	2325 3675 2325 3625
Wire Wire Line
	2325 3625 2125 3625
Wire Wire Line
	2125 3675 2125 3625
Wire Wire Line
	2325 3875 2325 4225
Wire Wire Line
	2325 4225 2125 4225
Wire Wire Line
	2125 3875 2125 4225
Wire Wire Line
	5250 4025 5400 4025
Text Label 4325 4025 0    20   ~ 0
12V_VSW
Text Label 5100 4025 0    20   ~ 0
12_VOUT
Text Label 3575 3475 0    20   ~ 0
12V_BST
Wire Wire Line
	5750 4025 5900 4025
Connection ~ 5750 4025
Wire Wire Line
	7050 3675 6875 3675
Wire Wire Line
	4600 4025 4775 4025
Text GLabel 2250 775  0    60   Input ~ 0
V_BK_IN
Wire Wire Line
	2250 775  2425 775 
Wire Wire Line
	2425 775  2425 1025
Text GLabel 1325 3625 0    60   Input ~ 0
V_BK_IN
Wire Wire Line
	2125 3625 1900 3625
Connection ~ 2125 3625
Connection ~ 2125 4225
Wire Wire Line
	2125 5375 2975 5375
$Comp
L Device:R_Small R98
U 1 1
P 4775 4500
F 0 "R98" V 4850 4508 50  0000 C CNN
F 1 "60K4" V 4707 4512 50  0000 C CNN
F 2 "Resistor_SMD:R_0402_1005Metric_Wbry" H 4775 4500 60  0001 C CNN
F 3 "~" H 4775 4500 60  0000 C CNN
F 4 " " H 4775 4500 50  0001 C CNN "Part Number"
	1    4775 4500
	1    0    0    -1  
$EndComp
$Comp
L Device:R_Small R99
U 1 1
P 4775 4950
F 0 "R99" V 4850 4958 50  0000 C CNN
F 1 "4K7" V 4707 4962 50  0000 C CNN
F 2 "Resistor_SMD:R_0603_1608Metric_Wbry" H 4775 4950 60  0001 C CNN
F 3 "~" H 4775 4950 60  0000 C CNN
F 4 " " H 4775 4950 50  0001 C CNN "Part Number"
	1    4775 4950
	1    0    0    -1  
$EndComp
Wire Wire Line
	4225 4725 4775 4725
Connection ~ 4775 4725
Connection ~ 4775 4025
Wire Wire Line
	4775 4025 5000 4025
Connection ~ 4775 5375
Wire Wire Line
	4775 5375 5000 5375
$Comp
L Device:C_Small C108
U 1 1
P 5000 4225
F 0 "C108" H 5025 4300 50  0000 L CNN
F 1 "22u" V 5075 4000 50  0000 L CNN
F 2 "Capacitor_SMD:C_0805_2012Metric" H 5000 4225 60  0001 C CNN
F 3 "" H 5000 4225 60  0001 C CNN
F 4 "GRM21BR61E226ME44L" H 5000 4225 50  0001 C CNN "Part Number"
F 5 "25V" H 5000 4225 50  0001 C CNN "Rating"
	1    5000 4225
	1    0    0    -1  
$EndComp
$Comp
L Device:C_Small C109
U 1 1
P 5250 4225
F 0 "C109" H 5275 4300 50  0000 L CNN
F 1 "22u" V 5325 4000 50  0000 L CNN
F 2 "Capacitor_SMD:C_0805_2012Metric" H 5250 4225 60  0001 C CNN
F 3 "" H 5250 4225 60  0001 C CNN
F 4 "GRM21BR61E226ME44L" H 5250 4225 50  0001 C CNN "Part Number"
F 5 "25V" H 5250 4225 50  0001 C CNN "Rating"
	1    5250 4225
	1    0    0    -1  
$EndComp
Text Label 2525 4075 0    20   ~ 0
12V_VCC
Text Label 4425 4725 0    20   ~ 0
12V_FB
Wire Wire Line
	2525 3625 2525 4125
Connection ~ 2525 4125
Wire Wire Line
	2525 4125 2525 4275
Text Label 5750 4025 0    8    ~ 0
L9_OUT
$Comp
L Regulator_Linear:AP2127K-3.3 U4
U 1 1
P 5625 6475
F 0 "U4" H 5625 6817 50  0000 C CNN
F 1 "AP2127K-3.3" H 5625 6726 50  0000 C CNN
F 2 "Package_TO_SOT_SMD:SOT-23-5" H 5625 6800 50  0001 C CNN
F 3 "https://www.diodes.com/assets/Datasheets/AP2127.pdf" H 5625 6575 50  0001 C CNN
F 4 "AP2127K-3.3TRG1" H 5625 6475 50  0001 C CNN "Part Number"
	1    5625 6475
	1    0    0    -1  
$EndComp
Wire Wire Line
	5225 6375 5225 6475
Wire Wire Line
	5225 6475 5325 6475
Connection ~ 5225 6375
Wire Wire Line
	5225 6375 5325 6375
Wire Wire Line
	5000 7250 5625 7250
Wire Wire Line
	4975 7250 5000 7250
Wire Wire Line
	5625 6775 5625 7250
Wire Wire Line
	4925 7250 5000 7250
$Comp
L Device:C_Small C43
U 1 1
P 6025 6875
F 0 "C43" H 5875 6975 50  0000 L CNN
F 1 "1u" V 5900 6800 50  0000 L CNN
F 2 "Capacitor_SMD:C_0603_1608Metric_Wbry" H 6025 6875 60  0001 C CNN
F 3 "" H 6025 6875 60  0001 C CNN
F 4 "CL10A105KB8NNNC or equivalent" H 6025 6875 50  0001 C CNN "Part Number"
F 5 "16V or greater" H 6025 6875 50  0001 C CNN "Rating"
	1    6025 6875
	1    0    0    -1  
$EndComp
$Comp
L Device:R_Small R108
U 1 1
P 6650 2350
F 0 "R108" V 6725 2358 50  0000 C CNN
F 1 "2K2" V 6582 2362 50  0000 C CNN
F 2 "Resistor_SMD:R_0402_1005Metric_Wbry" H 6650 2350 60  0001 C CNN
F 3 "~" H 6650 2350 60  0000 C CNN
F 4 " " H 6650 2350 50  0001 C CNN "Part Number"
	1    6650 2350
	1    0    0    -1  
$EndComp
Connection ~ 6650 2775
Wire Wire Line
	6650 2775 6950 2775
$Comp
L Device:R_Small R109
U 1 1
P 8325 1675
F 0 "R109" V 8400 1683 50  0000 C CNN
F 1 "10K" V 8257 1687 50  0000 C CNN
F 2 "Resistor_SMD:R_0402_1005Metric_Wbry" H 8325 1675 60  0001 C CNN
F 3 "~" H 8325 1675 60  0000 C CNN
F 4 " " H 8325 1675 50  0001 C CNN "Part Number"
	1    8325 1675
	1    0    0    -1  
$EndComp
Connection ~ 8325 1425
Wire Wire Line
	8325 1425 8150 1425
$Comp
L Device:R_Small R106
U 1 1
P 6275 1125
F 0 "R106" V 6350 1133 50  0000 C CNN
F 1 "10R" V 6207 1137 50  0000 C CNN
F 2 "Resistor_SMD:R_0402_1005Metric_Wbry" H 6275 1125 60  0001 C CNN
F 3 "~" H 6275 1125 60  0000 C CNN
F 4 "0.1W+" H 6275 1125 50  0001 C CNN "Rating"
F 5 " " H 6275 1125 50  0001 C CNN "Part Number"
	1    6275 1125
	1    0    0    -1  
$EndComp
$Comp
L Device:R_Small R105
U 1 1
P 4325 3725
F 0 "R105" V 4400 3733 50  0000 C CNN
F 1 "10R" V 4257 3737 50  0000 C CNN
F 2 "Resistor_SMD:R_0402_1005Metric_Wbry" H 4325 3725 60  0001 C CNN
F 3 "~" H 4325 3725 60  0000 C CNN
F 4 "0.1W+" H 4325 3725 50  0001 C CNN "Rating"
F 5 " " H 4325 3725 50  0001 C CNN "Part Number"
	1    4325 3725
	1    0    0    -1  
$EndComp
Text Label 6425 2125 0    20   ~ 0
5V_FB
Wire Wire Line
	6550 1425 6950 1425
Wire Wire Line
	6175 2125 6650 2125
Wire Wire Line
	8150 1125 9425 1125
Connection ~ 6650 2125
Wire Wire Line
	6650 2125 8325 2125
Text GLabel 6975 4575 2    60   Input ~ 0
12V_MON
Text GLabel 7050 4025 2    60   Input ~ 0
12V_VG
Wire Wire Line
	5750 4025 5750 3675
Wire Wire Line
	5750 3675 5900 3675
$Comp
L Device:R_Small R134
U 1 1
P 6400 4225
F 0 "R134" V 6475 4233 50  0000 C CNN
F 1 "60K4" V 6350 4050 50  0000 C CNN
F 2 "Resistor_SMD:R_0402_1005Metric_Wbry" H 6400 4225 60  0001 C CNN
F 3 "~" H 6400 4225 60  0000 C CNN
F 4 " " H 6400 4225 50  0001 C CNN "Part Number"
	1    6400 4225
	1    0    0    -1  
$EndComp
$Comp
L Device:R_Small R135
U 1 1
P 6400 4775
F 0 "R135" V 6475 4783 50  0000 C CNN
F 1 "4K7" V 6332 4787 50  0000 C CNN
F 2 "Resistor_SMD:R_0603_1608Metric_Wbry" H 6400 4775 60  0001 C CNN
F 3 "~" H 6400 4775 60  0000 C CNN
F 4 " " H 6400 4775 50  0001 C CNN "Part Number"
	1    6400 4775
	1    0    0    -1  
$EndComp
$Comp
L Device:C_Small C115
U 1 1
P 6600 4775
F 0 "C115" H 6625 4850 50  0000 L CNN
F 1 "0u01" H 6600 4700 50  0000 L CNN
F 2 "Capacitor_SMD:C_0402_1005Metric_Wbry" H 6600 4775 60  0001 C CNN
F 3 "~" H 6600 4775 60  0000 C CNN
F 4 " " H 6600 4775 50  0001 C CNN "Part Number"
	1    6600 4775
	1    0    0    -1  
$EndComp
Wire Wire Line
	6400 4575 6600 4575
Wire Wire Line
	6600 4575 6600 4675
Wire Wire Line
	6600 4875 6600 4975
Wire Wire Line
	6600 4975 6400 4975
Wire Wire Line
	6400 5375 6400 4975
Connection ~ 5750 5375
Wire Wire Line
	6975 4575 6600 4575
Connection ~ 6600 4575
$Comp
L Device:CP1 C122
U 1 1
P 6225 4225
F 0 "C122" H 6125 4300 50  0000 L CNN
F 1 "100u 16V+" V 6125 3850 50  0000 L CNN
F 2 "Capacitor_SMD:CP_Elec_6.3x7.7" H 6225 4225 60  0001 C CNN
F 3 "" H 6225 4225 60  0000 C CNN
F 4 " " H 6225 4225 50  0001 C CNN "Part Number"
	1    6225 4225
	1    0    0    -1  
$EndComp
$Comp
L Device:D_Schottky D10
U 1 1
P 3025 6350
F 0 "D10" H 3025 6450 40  0000 C CNN
F 1 "DSS14UTR" H 3025 6250 40  0000 C CNN
F 2 "Diode_SMD:D_SOD-123F" H 3025 6350 60  0001 C CNN
F 3 "https://www.digikey.co.uk/product-detail/en/smc-diode-solutions/DSS14UTR/1655-1927-2-ND/8341859" H 2975 6500 35  0001 C CNN
F 4 "DSS14UTR or RB162MM-40TR or similar" H 3025 6350 50  0001 C CNN "Part Number"
F 5 " 1A,40V" H 3025 6350 50  0001 C CNN "Rating"
	1    3025 6350
	-1   0    0    1   
$EndComp
$Comp
L Device:D_Schottky D22
U 1 1
P 6050 3675
F 0 "D22" H 6050 3775 40  0000 C CNN
F 1 "DSS14UTR" H 6050 3575 40  0000 C CNN
F 2 "Diode_SMD:D_SOD-123F" H 6050 3675 60  0001 C CNN
F 3 "https://www.digikey.co.uk/product-detail/en/smc-diode-solutions/DSS14UTR/1655-1927-2-ND/8341859" H 6000 3825 35  0001 C CNN
F 4 "DSS14UTR or RB162MM-40TR or similar" H 6050 3675 50  0001 C CNN "Part Number"
F 5 " 1A,40V" H 6050 3675 50  0001 C CNN "Rating"
	1    6050 3675
	-1   0    0    1   
$EndComp
$Comp
L Device:D_Schottky D23
U 1 1
P 6050 4025
F 0 "D23" H 6050 4125 40  0000 C CNN
F 1 "DSS14UTR" H 6050 3925 40  0000 C CNN
F 2 "Diode_SMD:D_SOD-123F" H 6050 4025 60  0001 C CNN
F 3 "https://www.digikey.co.uk/product-detail/en/smc-diode-solutions/DSS14UTR/1655-1927-2-ND/8341859" H 6000 4175 35  0001 C CNN
F 4 "DSS14UTR or RB162MM-40TR or similar" H 6050 4025 50  0001 C CNN "Part Number"
F 5 " 1A,40V" H 6050 4025 50  0001 C CNN "Rating"
	1    6050 4025
	-1   0    0    1   
$EndComp
Wire Wire Line
	10000 4500 10000 4700
Wire Wire Line
	10550 4500 10550 4700
Wire Wire Line
	11000 4500 11000 4700
$Comp
L Device:LED D24
U 1 1
P 9550 4350
F 0 "D24" H 9550 4450 50  0000 C CNN
F 1 "12V" H 9650 4250 50  0000 C CNN
F 2 "LED_SMD:LED_0603_1608Metric" H 9550 4350 60  0001 C CNN
F 3 "" H 9550 4350 60  0001 C CNN
F 4 "" H 9550 4350 50  0001 C CNN "Rating"
F 5 "LA L296-Q2R2-1-Z or similar Amber LED (same as Main board)" H 9550 4350 50  0001 C CNN "Part Number"
	1    9550 4350
	0    -1   -1   0   
$EndComp
Text Notes 9425 4550 1    60   ~ 0
Amber
$Comp
L Device:R_Small R136
U 1 1
P 9550 4800
F 0 "R136" V 9625 4808 50  0000 C CNN
F 1 "4K7" V 9482 4812 50  0000 C CNN
F 2 "Resistor_SMD:R_0402_1005Metric_Wbry" H 9550 4800 60  0001 C CNN
F 3 "~" H 9550 4800 60  0000 C CNN
F 4 " " H 9550 4800 50  0001 C CNN "Part Number"
	1    9550 4800
	1    0    0    -1  
$EndComp
Wire Wire Line
	9550 4000 9550 4200
Wire Wire Line
	9550 5000 9550 4900
Text GLabel 9550 4000 1    60   Input ~ 0
12V_EXT
Wire Wire Line
	9550 4500 9550 4700
Wire Wire Line
	9550 5000 10000 5000
Connection ~ 10000 5000
Wire Wire Line
	6275 1225 6275 1425
Wire Wire Line
	6275 875  6275 1025
Wire Wire Line
	4325 3825 4325 4025
Wire Wire Line
	4325 3475 4325 3625
Wire Wire Line
	5750 5375 6225 5375
Wire Wire Line
	6225 4075 6225 4025
Wire Wire Line
	6200 4025 6225 4025
Connection ~ 6225 4025
Wire Wire Line
	6225 4025 6400 4025
Wire Wire Line
	6400 4325 6400 4575
Wire Wire Line
	6400 4575 6400 4675
Connection ~ 6400 4575
Wire Wire Line
	6400 4875 6400 4975
Connection ~ 6400 4975
Wire Wire Line
	6225 4375 6225 5375
Connection ~ 6225 5375
Wire Wire Line
	6225 5375 6400 5375
Wire Wire Line
	6400 4025 6400 4125
Connection ~ 6400 4025
Wire Wire Line
	6400 4025 7050 4025
Wire Wire Line
	3175 6350 3350 6350
Wire Wire Line
	8325 1425 8325 1575
Wire Wire Line
	8325 1775 8325 2125
Wire Wire Line
	6650 2125 6650 2250
Wire Wire Line
	6650 2450 6650 2775
Wire Wire Line
	1675 1675 1675 1775
Wire Wire Line
	1675 1975 1675 2075
Connection ~ 1675 2075
Wire Wire Line
	1675 1425 1675 1675
Wire Wire Line
	1675 1025 1675 1225
Wire Wire Line
	3275 1375 3275 1625
Wire Wire Line
	4775 4025 4775 4400
Wire Wire Line
	4775 4600 4775 4725
Wire Wire Line
	4775 4725 4775 4850
Wire Wire Line
	4775 5050 4775 5375
Wire Wire Line
	3350 6350 3350 6450
Connection ~ 3350 6350
Wire Wire Line
	3350 6350 3575 6350
Wire Wire Line
	3350 6650 3350 6775
Wire Wire Line
	3350 6775 3350 6900
Wire Wire Line
	3350 7100 3350 7200
$Comp
L Device:C_Small C123
U 1 1
P 6875 3825
AR Path="/50577A22/5F9C9DBF" Ref="C123"  Part="1" 
AR Path="/5B12C3FC/5F9C9DBF" Ref="C?"  Part="1" 
F 0 "C123" H 6900 3900 50  0000 L CNN
F 1 "1u" V 6925 3650 50  0000 L CNN
F 2 "Capacitor_SMD:C_0603_1608Metric_Wbry" H 6875 3825 60  0001 C CNN
F 3 "CL10A105KB8NNNC or equivalent" H 6875 3825 60  0001 C CNN
	1    6875 3825
	1    0    0    -1  
$EndComp
Wire Wire Line
	6875 3675 6875 3725
Connection ~ 6875 3675
Wire Wire Line
	6875 3675 6200 3675
Wire Wire Line
	6875 3925 6875 5375
Wire Wire Line
	6875 5375 6400 5375
Connection ~ 6400 5375
Wire Wire Line
	2525 4425 2525 4275
Connection ~ 2525 4275
Wire Wire Line
	3275 2775 4925 2775
NoConn ~ 4475 1975
Wire Wire Line
	2125 4225 2125 5375
NoConn ~ 2525 4575
Wire Wire Line
	2325 3625 2525 3625
Connection ~ 2325 3625
Wire Wire Line
	3775 1025 4475 1025
Connection ~ 3775 1025
$Comp
L Device:L_Small L2
U 1 1
P 1525 3625
F 0 "L2" V 1475 3700 30  0000 C CNN
F 1 "1uH, 1A+" V 1575 3650 22  0000 C CNN
F 2 "Inductor_SMD:L_1008_2512Metric" H 1525 3625 60  0001 C CNN
F 3 "" H 1525 3575 35  0001 C CNN
F 4 "MGV2520101R0M-10  or similar 1008 footprint" H 1525 3625 50  0001 C CNN "Part Number"
	1    1525 3625
	0    -1   -1   0   
$EndComp
Wire Wire Line
	1425 3625 1325 3625
Connection ~ 2425 1025
Wire Wire Line
	2425 1025 2725 1025
$Comp
L Device:CP1 C73
U 1 1
P 1900 3800
F 0 "C73" H 1750 3900 50  0000 L CNN
F 1 "100u 50V" V 1800 3425 50  0000 L CNN
F 2 "Capacitor_SMD:CP_Elec_6.3x7.7" H 1900 3800 60  0001 C CNN
F 3 "" H 1900 3800 60  0000 C CNN
F 4 " " H 1900 3800 50  0001 C CNN "Part Number"
	1    1900 3800
	1    0    0    -1  
$EndComp
Wire Wire Line
	1900 3650 1900 3625
Connection ~ 1900 3625
Wire Wire Line
	1900 3625 1625 3625
Wire Wire Line
	1900 3950 1900 4225
Wire Wire Line
	1900 4225 2125 4225
$EndSCHEMATC
